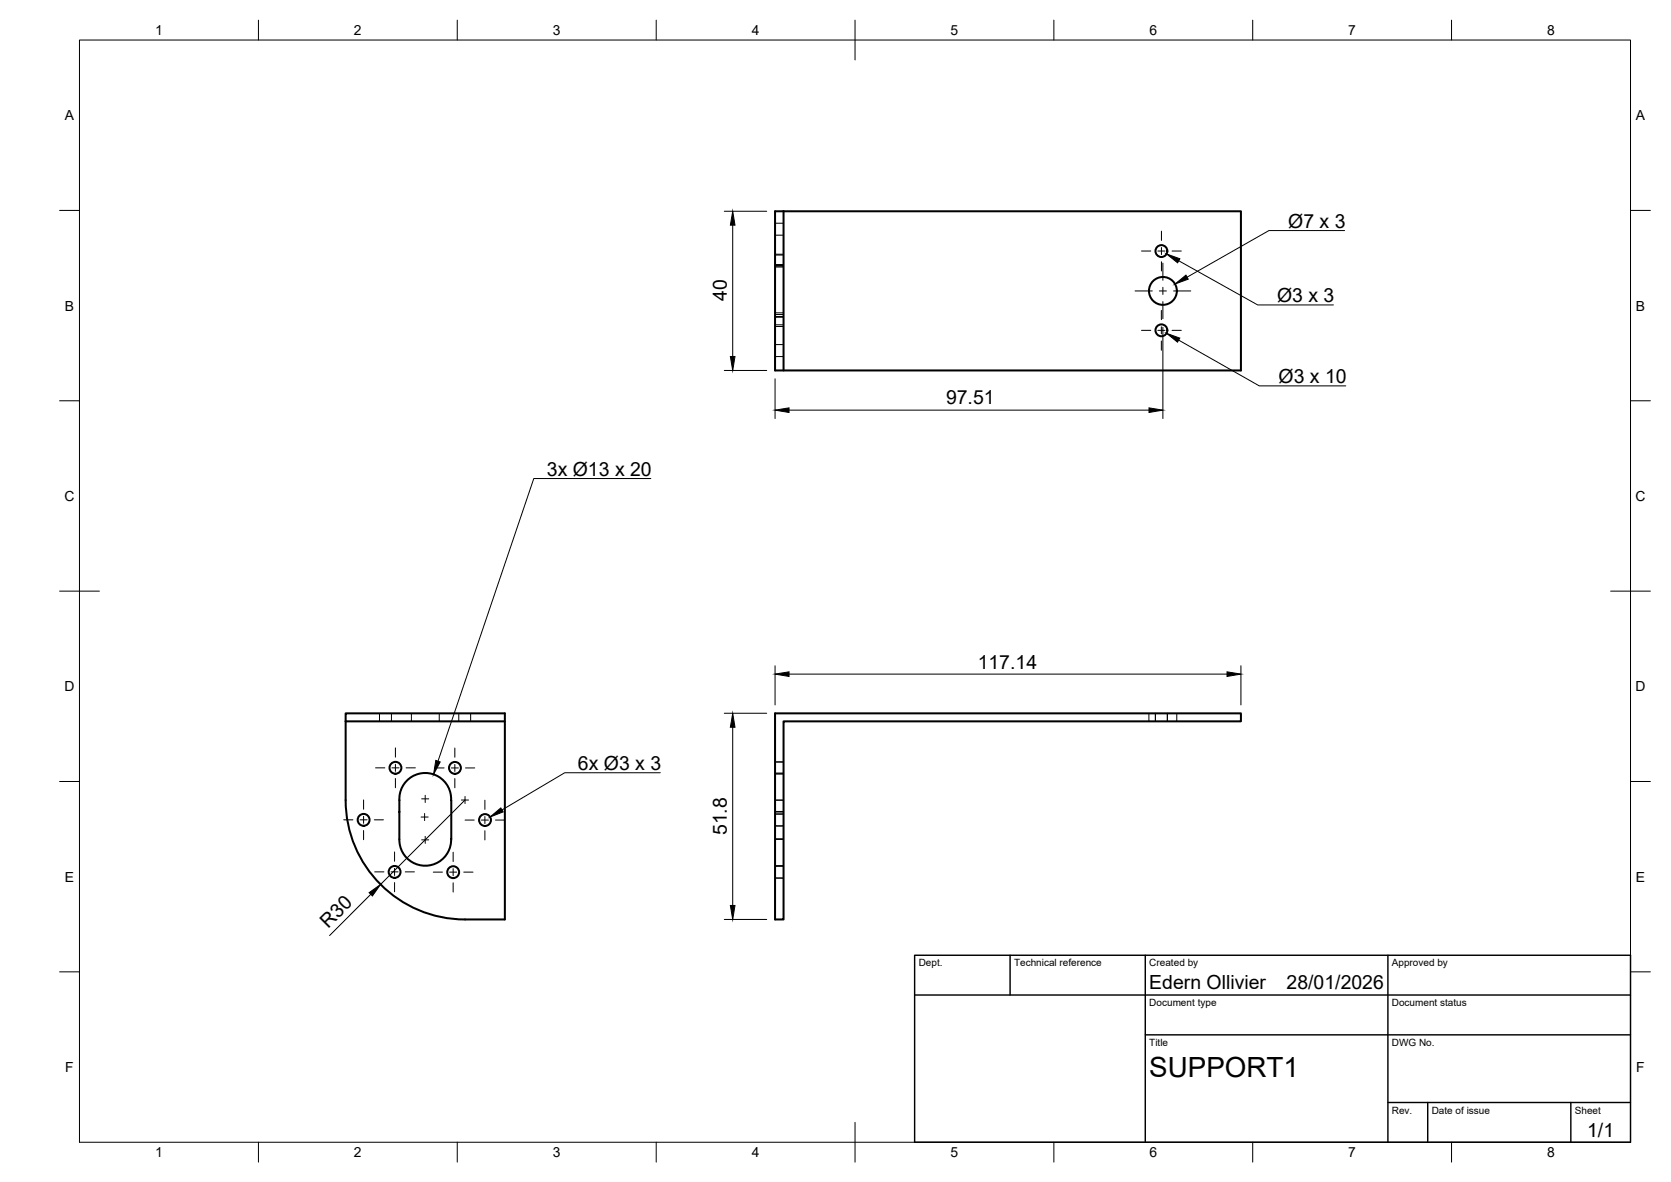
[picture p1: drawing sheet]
<svg xmlns="http://www.w3.org/2000/svg" width="420mm" height="297mm" viewBox="0 0 420 297" stroke-linecap="round" stroke-linejoin="round" font-family="sans-serif">
<!-- layer: Hidden -->
<g fill="none" stroke="#000" stroke-width=".25">
<path d="M194.9 56.1h2.1M194.9 59.1h2.1M194.9 66.6h2.1M194.9 79.6h2.1M194.9 79.7h2.1M194.9 79h2.1M194.9 64.1h2.1M194.9 67.1h2.1M194.9 63.9h2.1M194.9 66.9h2.1M194.9 78.6h2.1M194.9 86.6h2.1"/>
<path d="M194.9 89.6h2.1M194.9 82h2.1M194.9 81.6h2.1M95.4 179.3v2M98.4 179.3v2M103.4 179.3v2M110.4 179.3v2M115.4 179.3v2M118.3 179.3v2M288.9 179.3v2M290.5 179.3v2M293.5 179.3v2"/>
<path d="M295.9 179.3v2M194.9 191.5h2.1M194.9 194.5h2.1M194.9 194.3h2.1M194.9 204.1h2.1M194.9 203.9h2.1M194.9 201.1h2.1M194.9 210.9h2.1M194.9 210.8h2.1M194.9 204.5h2.1M194.9 207.5h2.1M194.9 204.6h2.1"/>
<path d="M194.9 207.6h2.1M194.9 217.6h2.1M194.9 217.7h2.1M194.9 220.6h2.1M194.9 220.7h2.1"/>
</g>
<!-- layer: Visible -->
<g fill="none" stroke="#000" stroke-width=".51">
<path d="M194.9 53.1h117.1v40h-117.1zM197 53.1v40M194.9 179.3h117.1v2h-115v49.8h-2.1zM86.9 181.3v-2h40v51.8h-10a30 30 0 0 1-30-30M86.9 181.3v19.8M86.9 181.3h40M100.4 204.1h.1M100.4 204.1v6.8a6.5 6.5 0 0 0 6.6 6.7 6.5 6.5 0 0 0 6.4-6.8M100.4 201.1a6.5 6.5 0 0 1 6.5-6.8 6.5 6.5 0 0 1 6.5 6.8v9.7M100.4 201.1v3"/>
<circle cx="292" cy="63.1" r="1.49"/>
<circle cx="292.4" cy="73.1" r="3.5"/>
<circle cx="292" cy="83" r="1.49"/>
<circle cx="99.4" cy="193" r="1.49"/>
<circle cx="114.4" cy="193" r="1.49"/>
<circle cx="91.4" cy="206" r="1.49"/>
<circle cx="99.2" cy="219.1" r="1.49"/>
<circle cx="114" cy="219.2" r="1.49"/>
<circle cx="122" cy="206.1" r="1.49"/>
</g>
<!-- layer: BORDER -->
<g fill="none" stroke="#000" stroke-width=".25">
<path d="M20 10.1h390v276.9h-390zM65 5.1v5M115 5.1v5M165 5.1v5M215 5.1v10M265 5.1v5M315 5.1v5M365 5.1v5M15 52.9h5M410 52.9h5M15 100.7h5M410 100.7h5"/>
<path d="M15 148.6h10M405 148.6h10M15 196.4h5M410 196.4h5M15 244.2h5M410 244.2h5M65 287v5M115 287v5M165 287v5M215 282.1v9.9M265 287v5M315 287v5"/>
<path d="M365 287v5"/>
</g>
<!-- layer: TITLEBLOCK -->
<path d="M230 240.1h180v46.9h-180zM230 250h180M254 240.1v9.9M288 240.1v46.9M349 240.1v46.9M288 260.1h122M349 277.1h61M359 277.1v9.9M395 277.1v9.9" fill="none" stroke="#000" stroke-width=".36"/>
<!-- layer: Smart Centers -->
<g fill="none" stroke="#000" stroke-width=".25">
<path d="M292 58.1v2.3M285.4 73.1h4.3M287 63.1h2.3M291.1 63.1h1.8M291.5 73.1h1.8M292 78v2.3M292 62.2v1.8M292 65.8v2.3M292.4 66.1v4.3M292.4 72.2v1.8M292.4 75.8v4.3M294.7 63.1h2.3"/>
<path d="M295.1 73.1h4.3M287 83h2.3M291.1 83h1.8M292 82.1v1.8M292 85.7v2.3M294.7 83h2.3M94.4 193h2.4M98.5 193h1.8M99.4 187.9v2.4M99.4 192.1v1.8M99.4 195.6v2.4M102.1 193h2.3"/>
<path d="M106.9 199.9v1.8M109.4 193h2.3M113.5 193h1.8M114.4 188v2.3M114.4 192.1v1.8M114.4 195.7v2.3M117.1 193h2.3M86.4 206h2.3M90.5 206h1.8M91.4 201v2.4M91.4 205.1v1.8M91.4 208.7v2.3"/>
<path d="M94.1 206h2.3M94.2 219.1h2.3M98.3 219.1h1.8M99.2 214.1v2.3M99.2 218.2v1.8M101.9 219.1h2.3M105.9 205.3h1.8M106 200.8h1.8M106 211.1h1.8M106.8 204.4v1.8M106.9 210.2v1.7M108.9 219.2h2.4"/>
<path d="M113.1 219.2h1.7M113.9 214.2v2.3M113.9 218.3v1.8M116 201h1.8M116.6 219.2h2.3M116.9 206.1h2.3M116.9 200.2v1.7M121 206.1h1.8M121.9 201.1v2.3M121.9 205.2v1.8M121.9 208.8v2.3M124.6 206.1h2.3"/>
<path d="M99.2 221.8v2.3M113.9 221.9v2.3"/>
</g>
<!-- layer: FD_Dimensions -->
<g fill="none" stroke="#000" stroke-width=".25">
<path d="M182.1 53.1h10.7M184.2 56.6v33M182.1 93.1h10.7M194.9 95.2v10M292.4 82.2v23M198.4 103.1h90.5M182.1 179.2h10.7M194.9 167.3v9.9M198.4 169.4h110.1M312 167.3v9.9M184.2 182.8v44.7M116.9 201l-21.2 21.3"/>
<path d="M93.2 224.7l-10.3 10.4M182.1 231.1h10.7"/>
</g>
<path d="M184.2 53.1l.6 3.5h-1.2zM183.6 89.6h1.2l-.6 3.5zM194.9 103.1l3.5-.6v1.2zM288.9 102.5l3.5 .6-3.5 .6zM194.9 169.4l3.5-.6v1.2zM308.5 168.8l3.5 .6-3.5 .6zM184.2 179.2l.6 3.6h-1.2zM92.8 224.3l2.9-2-2.1 2.9zM183.6 227.5h1.2l-.6 3.6z" fill="#000" stroke="#000" stroke-width=".25"/>
<!-- layer: Hole Notes -->
<path d="M293.3 63.8l3.4 1.2-.6 1zM295.4 71.4l2.8-2.3 .6 1.1zM293.3 83.8l3.4 1.2-.6 1zM109.6 191.1l1.1 .4-1.7 3.1zM123.2 205.3l2.7-2.3 .6 1z" fill="#000" stroke="#000" stroke-width=".25"/>
<path d="M338.1 57.9h-19l-20.6 11.7M296.4 65.5l19.8 11.1h19.1M296.4 85.5l20.2 11.5h21.8M163.6 120.3h-29.4l-24.1 71M166 194.2h-24l-15.8 9.3" fill="none" stroke="#000" stroke-width=".25"/>
<text font-size="7" x="289" y="270.6">SUPPORT1</text>
<g font-size="4.9">
<text x="323.9" y="57.2">Ø7 x 3</text>
<text x="182.8" y="75.7" transform="rotate(-90 182.8 75.7)">40</text>
<text x="321.1" y="75.9">Ø3 x 3</text>
<text x="237.9" y="101.6">97.51</text>
<text x="321.5" y="96.3">Ø3 x 10</text>
<text x="137.5" y="119.6">3x Ø13 x 20</text>
<text x="245.8" y="168">117.14</text>
<text x="145.3" y="193.5">6x Ø3 x 3</text>
<text x="182.8" y="209.9" transform="rotate(-90 182.8 209.9)">51.8</text>
<text x="82.5" y="233.3" transform="rotate(-45 82.5 233.3)">R30</text>
<text x="289" y="248.5">Edern Ollivier</text>
<text x="323.5" y="248.5">28/01/2026</text>
<text x="399.1" y="285.7">1/1</text>
</g>
<g font-size="3.5">
<text x="39" y="8.8">1</text>
<text x="89" y="8.8">2</text>
<text x="139" y="8.8">3</text>
<text x="189" y="8.8">4</text>
<text x="239" y="8.8">5</text>
<text x="289" y="8.8">6</text>
<text x="339" y="8.8">7</text>
<text x="389" y="8.8">8</text>
<text x="16.3" y="30.2">A</text>
<text x="411.3" y="30.2">A</text>
<text x="16.3" y="78">B</text>
<text x="411.3" y="78">B</text>
<text x="16.2" y="125.9">C</text>
<text x="411.2" y="125.9">C</text>
<text x="16.2" y="173.7">D</text>
<text x="411.2" y="173.7">D</text>
<text x="16.3" y="221.6">E</text>
<text x="411.3" y="221.6">E</text>
<text x="16.4" y="269.4">F</text>
<text x="411.4" y="269.4">F</text>
<text x="39" y="290.8">1</text>
<text x="89" y="290.8">2</text>
<text x="139" y="290.8">3</text>
<text x="189" y="290.8">4</text>
<text x="239" y="290.8">5</text>
<text x="289" y="290.8">6</text>
<text x="339" y="290.8">7</text>
<text x="389" y="290.8">8</text>
</g>
<g font-size="2.5">
<text x="231" y="242.9">Dept.</text>
<text x="255" y="242.9">Technical reference</text>
<text x="289" y="242.9">Created by</text>
<text x="350" y="242.9">Approved by</text>
<text x="289" y="252.8">Document type</text>
<text x="350" y="252.8">Document status</text>
<text x="289" y="262.9">Title</text>
<text x="350" y="262.9">DWG No.</text>
<text x="350" y="279.9">Rev.</text>
<text x="360" y="279.9">Date of issue</text>
<text x="396" y="279.9">Sheet</text>
</g>
</svg>
